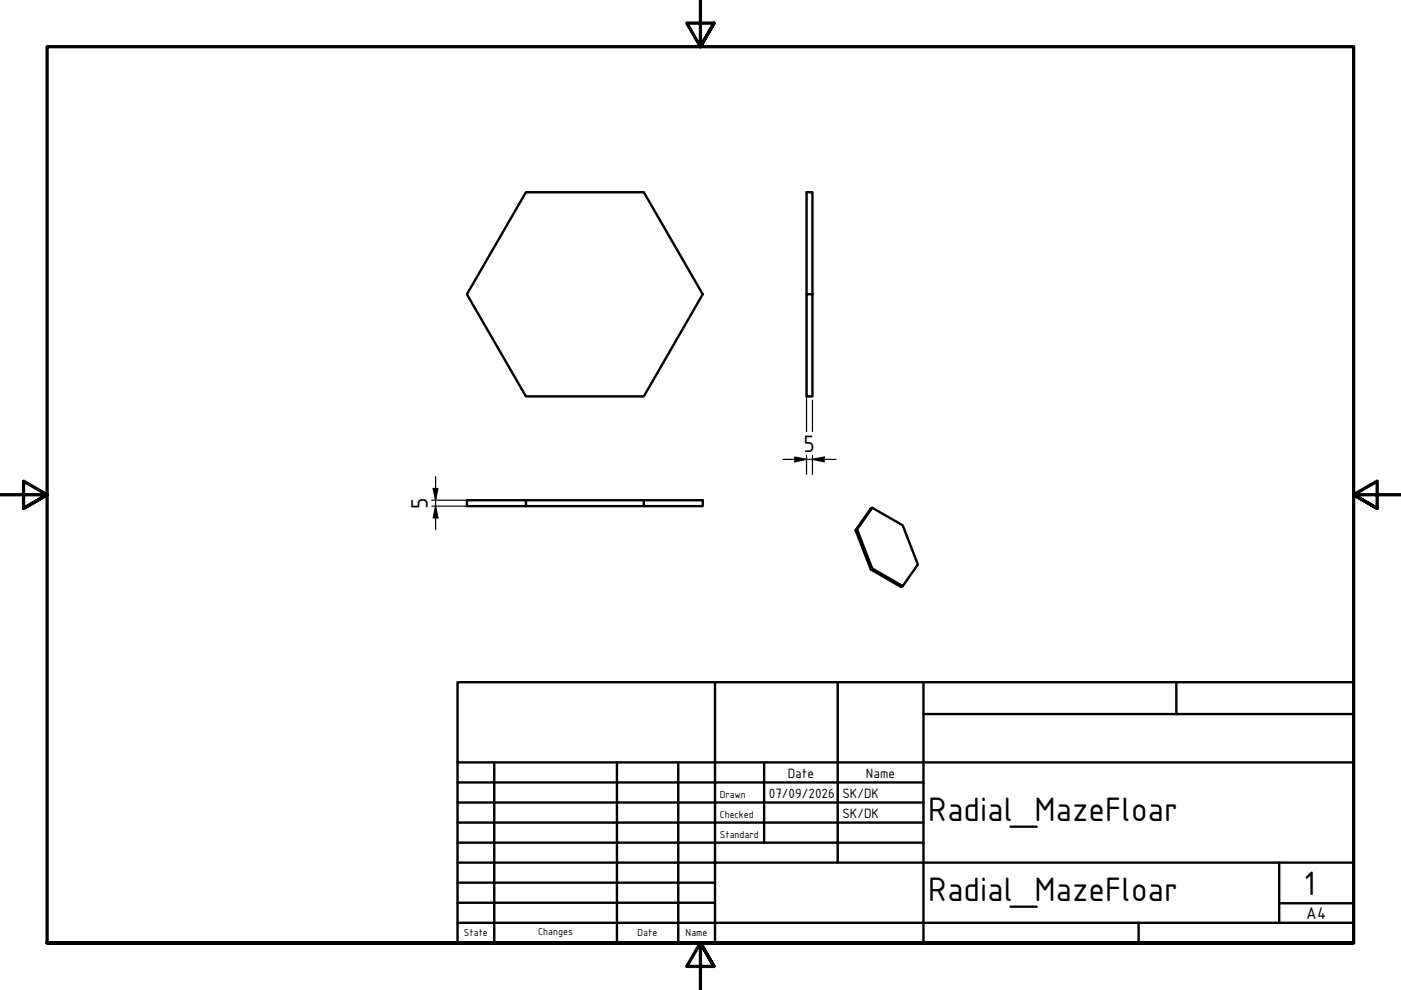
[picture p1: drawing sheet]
<svg xmlns="http://www.w3.org/2000/svg" width="297mm" height="210mm" viewBox="0 0 297 210" stroke-linecap="round" stroke-linejoin="round" font-family="sans-serif">
<!-- layer: Visible (ISO) -->
<path d="M111.5 40.8h25l12.5 21.6-12.5 21.6h-25l-12.5-21.6zM171 62.4h1.3v21.6h-1.3zM171 62.4v-21.6h1.3v21.6M99 106.1h12.5v1.2h-12.5zM111.5 107.3h25v-1.2h12.5v1.2h-12.5M111.5 106.1h25M181.4 112.4l3.2 8.3M181.7 112.2l3.2-4.5-.3 .1-3.2 4.6 .3-.2 3.2 8.3M184.9 107.7l6.5 3.7 3.2 8.3-3.2 4.6M184.6 120.7l.3-.2 6.5 3.8-.3 .2z" fill="none" stroke="#000" stroke-width=".51"/>
<!-- layer: Border (ISO) -->
<path d="M148.5 -.1v10l-2.9-5h5.8l-2.9 5 2.9-5M0 104.9h10l-5-2.9v5.8l5-2.9-5 2.9M297 104.9h-10l5-2.9v5.8l-5-2.9 5 2.9M10 199.9v-190h277v190h-277h277M151.4 204.9l-2.9-5 2.9 5h-5.8l2.9-5v10" fill="none" stroke="#000" stroke-width=".7"/>
<!-- layer: Title (ISO) -->
<g fill="none" stroke="#000" stroke-width=".51">
<path d="M97 144.6h190v55.3h-190zM151.6 144.6v55.3M177.6 144.6v38.3M195.8 151.4h91.2M195.8 144.6v55.3M249.4 144.6v6.8M97 165.9h98.8M97 170.2h98.8M97 174.4h98.8M97 178.7h98.8M97 161.6h190M104.8 161.6v38.3"/>
<path d="M130.8 161.6v38.3M143.8 161.6v38.3M162 161.6v17.1M97 195.7h190M97 182.9h190M97 187.1h54.6M97 191.4h54.6M241.4 195.7v4.2M271.2 191.5h15.8M271.2 182.9v12.8"/>
</g>
<!-- layer: Dimension (ISO) -->
<path d="M171 63.2v28.3M166 97.4h11.2M168.5 96.9l2.5 .5-2.5 .5zM171 96.6v4M172.3 97.4l2.5-.5v1zM172.3 84.9v6.6M172.3 96.6v4M91.5 107.3h19.2M91.5 106.1h19.2M91.8 103.6h1.1l-.5 2.5zM92.4 107.3l.5 2.5h-1.1zM92.4 101.1v11.2" fill="none" stroke="#000" stroke-width=".25"/>
<path d="M168.5 96.9l2.5 .5-2.5 .5zM172.3 97.4l2.5-.5v1zM91.8 103.6h1.1l-.5 2.5zM92.4 107.3l.5 2.5h-1.1z" fill="#000"/>
<g font-size="7.7">
<text x="196.8" y="174">Radial_MazeFloar</text>
<text x="196.8" y="191">Radial_MazeFloar</text>
<text x="276.4" y="189.7">1</text>
</g>
<g font-size="5.4">
<text x="170.4" y="95.8">5</text>
<text x="90.7" y="107.9" transform="rotate(-90 90.7 107.9)">5</text>
</g>
<text font-size="3.9" x="277" y="194.8">A4</text>
<g font-size="3.1">
<text x="167" y="164.9">Date</text>
<text x="183.6" y="164.9">Name</text>
<text x="163" y="169.2">07/09/2026</text>
<text x="178.6" y="169.2">SK/DK</text>
<text x="178.6" y="173.4">SK/DK</text>
</g>
<g font-size="2.3">
<text x="152.6" y="169.2">Drawn</text>
<text x="152.6" y="173.4">Checked</text>
<text x="152.6" y="177.6">Standard</text>
<text x="98.3" y="198.5">State</text>
<text x="114.1" y="198.3">Changes</text>
<text x="135.2" y="198.5">Date</text>
<text x="145.4" y="198.5">Name</text>
</g>
</svg>
